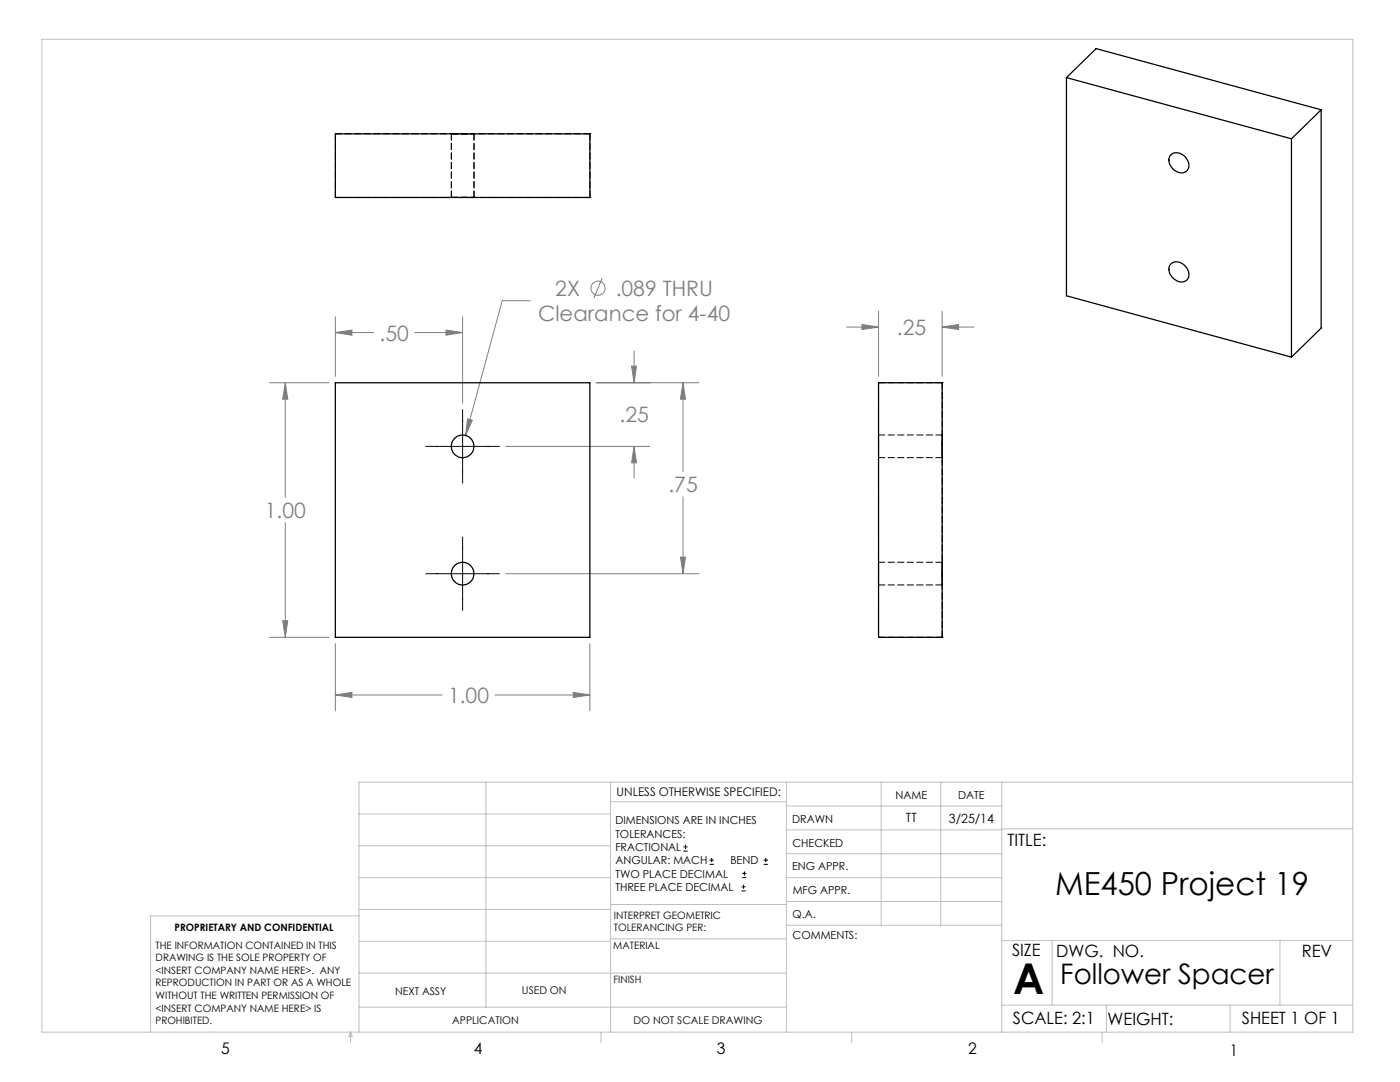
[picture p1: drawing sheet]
<svg xmlns="http://www.w3.org/2000/svg" width="279mm" height="216mm" viewBox="0 0 279 216" stroke-linecap="round" stroke-linejoin="round" font-family="sans-serif">
<g fill="none" stroke="#808080" stroke-width=".2">
<path d="M120.2 55.5l-1.7 4M53.8 76.4h11.9M56.9 76.4l.5 3.3h-1zM56.9 76.4v22.8M66.9 66.4l3.3-.5v1zM66.9 63.2v11.9M66.9 66.4h7.7M82.8 66.4h9.5M89 65.9l3.3 .5-3.3 .5zM92.3 63.2v17.3M105.8 60h-5.6l-7.3 26.9M119 76.4h20.5"/>
<path d="M126 73.1h1l-.5 3.3zM126.5 70v6.4M136.3 76.4l.5 3.3h-1zM136.3 76.4v17.7M169 65.3h6.3M172 64.7l3.3 .6-3.3 .5zM175.3 62.1v13M188 65.3l3.3-.6v1.1zM188 62.1v13M188 65.3h6.4M93.3 83.6l1 .3-1.4 3zM100.9 89.1h28.8"/>
<path d="M126.5 89.1l.5 3.3h-1zM126.5 89.1v6.3M136.3 99.1v15.4M56.9 104.3v22.9M100.9 114.5h38.6M135.8 111.2h1l-.5 3.3zM53.8 127.2h11.9M56.4 123.9h1l-.5 3.3zM66.9 138.7l3.3-.6v1.1zM66.9 128.4v13.5M66.9 138.7h21.3M98.8 138.7h18.9"/>
<path d="M114.4 138.1l3.3 .6-3.3 .5zM117.7 128.4v13.5"/>
<circle cx="119.4" cy="57.5" r="1.4"/>
</g>
<g fill="none" stroke="#000" stroke-width=".2">
<path d="M85 89.1h14.7M92.3 81.7v14.7M85 114.5h14.7M92.3 107.1v14.7M136.4 169.8h.8M136.4 169h.8M136.8 168.6v.8M141.6 172.5h.9M141.6 171.6h.9M142 171.2v.8M148 177.8h.8M148 177h.8"/>
<path d="M148.1 175.1h.8M148.1 174.3h.8M148.4 176.5v.8M148.6 173.9v.8M152.4 172.5h.8M152.4 171.6h.8M152.8 171.2v.8"/>
</g>
<g fill="none" stroke="#c0c0c0" stroke-width=".2">
<path d="M8.4 7.8h261.6v198.2h-261.6zM97 156.1v44.9M121.8 156.1v49.9M121.8 160h35.2M157 156.1v49.9M175.9 156.1v28.5M187.7 156.1v28.5M199.9 156.1v49.9M270 156.1h-198.4v49.9M71.6 175.1h50.2M71.6 168.8h50.2M71.6 162.4h50.2"/>
<path d="M157 170.4h42.9M157 165.6h42.9M157 160.8h42.9M157 175.1h42.9M157 179.9h42.9M199.9 165.4h70.1M71.6 194.2h85.4M71.6 187.8h50.2M71.6 181.5h50.2M71.6 182.7h-41.5v23.3M121.8 187.3h35.2M121.8 180.5h35.2"/>
<path d="M157 184.6h42.9M199.9 187.7h70.1M210 187.7v12.9M255.4 187.7v12.9M70 206v2.1M70 206l.3 .8h-.7zM71.6 201h85.4M119.9 206v2.1M170 206v2.1M199.9 200.6h70.1M220 206v2.1M220.8 200.6v5.4"/>
<path d="M245.5 200.6v5.4"/>
</g>
<path d="M66.9 138.7l3.3-.6v1.1zM114.4 138.1l3.3 .6-3.3 .5zM56.9 76.4l.5 3.3h-1zM56.4 123.9h1l-.5 3.3zM89 65.9l3.3 .5-3.3 .5zM66.9 66.4l3.3-.5v1zM126.5 89.1l.5 3.3h-1zM126 73.1h1l-.5 3.3zM136.3 76.4l.5 3.3h-1zM135.8 111.2h1l-.5 3.3zM93.3 83.6l-.4 3.3 1.4-3zM172 64.7l3.3 .6-3.3 .5zM188 65.3l3.3-.6v1.1z" fill="#808080"/>
<g fill="none" stroke="#000" stroke-width=".25">
<path d="M212.8 15.5l44.9 12.2M212.8 15.5v43.5l44.9 12.3M212.8 15.5l6-5.8 44.9 12.2M66.9 26.7h50.8v12.7h-50.8zM233.6 30.9a2.14 2.14 0 0 1 3.3 1 1.62 1.62 0 0 1-.1 2.2 1.62 1.62 0 0 1-2.2 0 2.21 2.21 0 0 1-1-3.2zM257.7 27.7v43.6M263.7 21.9l-6 5.8M263.7 21.9v43.6l-6 5.8M233.6 52.7a2.22 2.22 0 0 1 3.5 1.2 1.59 1.59 0 0 1-.4 2.1 1.59 1.59 0 0 1-2.1-.2 2.21 2.21 0 0 1-1-3.1zM66.9 76.4h50.8v50.8h-50.8zM175.3 76.4h12.7v50.8h-12.7z"/>
<circle cx="92.3" cy="89.1" r="2.26"/>
<circle cx="92.3" cy="114.5" r="2.26"/>
</g>
<g fill="none" stroke="#000" stroke-width=".2" stroke-dasharray="1.3 .6">
<path d="M66.9 26.7h.1M66.9 39.4h.1M66.9 39.4h50.8M66.9 26.7h50.8M66.9 39.4v-12.7M90.1 26.7v12.7M94.6 39.4v-12.7M117.7 26.7h.1M117.7 39.4h.1M117.7 39.4v-12.7M175.3 76.4h.1M175.3 76.4v50.8"/>
<path d="M175.3 76.4h12.7M188 76.4h.1M188 76.4v50.8M175.3 91.3h12.7M188 86.8h-12.7M175.3 116.7h12.7M188 112.2h-12.7M175.3 127.2h.1M175.3 127.2h12.7M188 127.2h.1"/>
</g>
<path d="M90.1 39.4h4.5h-4.5M90.1 26.7h4.5h-4.5M175.3 89.1v-2.3v4.5v-2.2M188 89.1v-2.3v4.5v-2.2M175.3 114.5v-2.3v4.5v-2.2M188 114.5v-2.3v4.5v-2.2" fill="none" stroke="#000" stroke-width=".2" stroke-dasharray="1.3 .6" stroke-dashoffset="-.1"/>
<text font-size="8.5" x="202.2" y="198.3">A</text>
<text font-size="6.3" x="210.6" y="178.6">ME450 Project 19</text>
<text font-size="5.6" x="211.6" y="196.3">Follower Spacer</text>
<g font-size="4.2" fill="#808080">
<text x="110.8" y="59">2X</text>
<text x="122.9" y="59">.089 THRU</text>
<text x="107.4" y="64.1">Clearance for 4-40</text>
<text x="75.8" y="68">.50</text>
<text x="179" y="66.8">.25</text>
<text x="123.6" y="84.3">.25</text>
<text x="133.4" y="98.2">.75</text>
<text x="52.8" y="103.4">1.00</text>
<text x="89.4" y="140.2">1.00</text>
</g>
<g font-size="3.4">
<text x="201.1" y="168.8">TITLE:</text>
<text x="202" y="190.8">SIZE</text>
<text x="210.8" y="190.9">DWG. NO.</text>
<text x="259.8" y="191">REV</text>
<text x="202.1" y="204.4">SCALE: 2:1</text>
<text x="221" y="204.5">WEIGHT:</text>
<text x="247.8" y="204.4">SHEET 1 OF 1</text>
</g>
<g font-size="3.2">
<text x="44.2" y="210.4">5</text>
<text x="94.6" y="210.3">4</text>
<text x="143.1" y="210.4">3</text>
<text x="193.2" y="210.3">2</text>
<text x="245.4" y="210.6">1</text>
</g>
<g font-size="2.5">
<text x="180.8" y="164.1">TT</text>
<text x="189.4" y="164.2">3/25/14</text>
</g>
<text font-size="2.4" x="123.1" y="158.9">UNLESS OTHERWISE SPECIFIED:</text>
<g font-size="2.2">
<text x="178.7" y="159.4">NAME</text>
<text x="191.2" y="159.4">DATE</text>
<text x="122.8" y="164.5">DIMENSIONS ARE IN INCHES</text>
<text x="122.8" y="167.1">TOLERANCES:</text>
<text x="158.1" y="164.2">DRAWN</text>
<text x="122.8" y="169.8">FRACTIONAL</text>
<text x="122.8" y="172.5">ANGULAR: MACH</text>
<text x="145.8" y="172.5">BEND</text>
<text x="158.1" y="173.7">ENG APPR.</text>
<text x="158.2" y="169.1">CHECKED</text>
<text x="122.8" y="175.1">TWO PLACE DECIMAL</text>
<text x="122.8" y="177.8">THREE PLACE DECIMAL</text>
<text x="158.2" y="178.4">MFG APPR.</text>
<text x="158.2" y="183.2">Q.A.</text>
<text x="158.2" y="187.4">COMMENTS:</text>
</g>
<g font-size="2.1">
<text x="78.8" y="198.5">NEXT ASSY</text>
<text x="104.2" y="198.4">USED ON</text>
<text x="90.2" y="204.3">APPLICATION</text>
<text x="126.4" y="204.3">DO NOT SCALE DRAWING</text>
</g>
<g font-size="2">
<text x="34.8" y="185.7">PROPRIETARY AND CONFIDENTIAL</text>
<text x="122.5" y="183.3">INTERPRET GEOMETRIC</text>
<text x="122.5" y="185.9">TOLERANCING PER:</text>
<text x="31.1" y="189.3">THE INFORMATION CONTAINED IN THIS</text>
<text x="31.1" y="191.8">DRAWING IS THE SOLE PROPERTY OF</text>
<text x="122.4" y="189.4">MATERIAL</text>
<text x="31.1" y="194.3">&lt;INSERT COMPANY NAME HERE&gt;. ANY</text>
<text x="31.1" y="196.8">REPRODUCTION IN PART OR AS A WHOLE</text>
<text x="122.4" y="196.2">FINISH</text>
<text x="31.1" y="199.4">WITHOUT THE WRITTEN PERMISSION OF</text>
<text x="31.1" y="201.9">&lt;INSERT COMPANY NAME HERE&gt; IS</text>
<text x="31.1" y="204.4">PROHIBITED.</text>
</g>
</svg>
